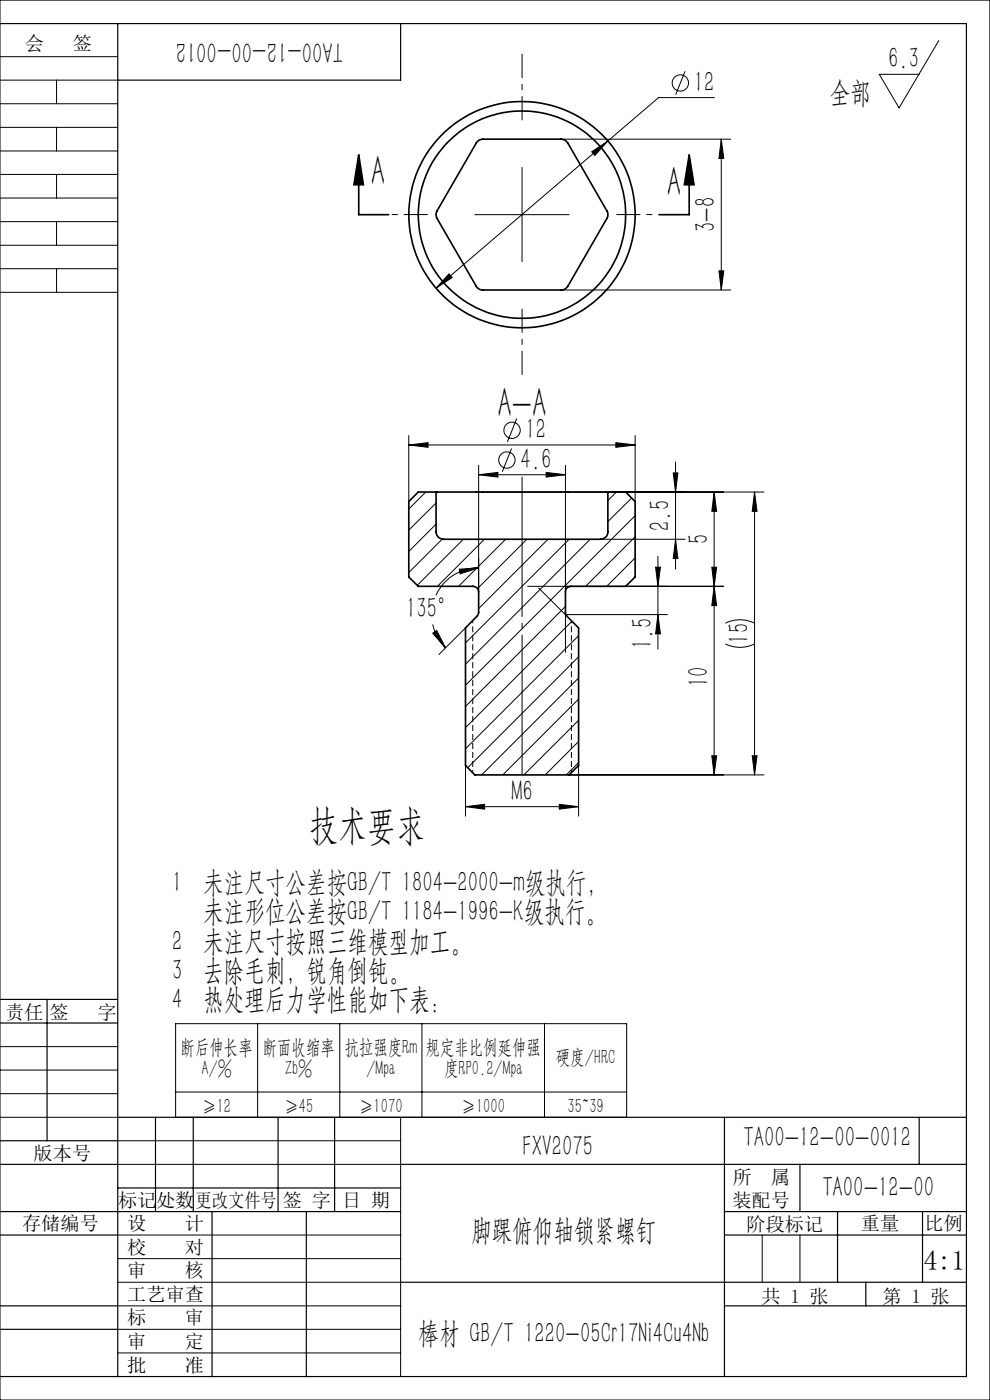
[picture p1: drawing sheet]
<svg xmlns="http://www.w3.org/2000/svg" width="210mm" height="297mm" viewBox="0 0 210 297" stroke-linecap="round" stroke-linejoin="round" font-family="sans-serif">
<g fill="none" stroke="#000" stroke-width=".35">
<path d="M76.1 32.8l1 6.4h-2zM76.1 32.8v12.7h6.3M101.3 30l.3-.3 .8-.2h16.6a1.61 1.61 0 0 1 1.4 .8l8.3 14.4a1.66 1.66 0 0 1 0 1.7l-8.3 14.3a1.68 1.68 0 0 1-1.4 .8h-16.6a1.56 1.56 0 0 1-1.4-.8l-8.3-14.3a1.66 1.66 0 0 1 0-1.7zM146.2 32.8l1 6.4h-2zM146.2 32.8v12.7h-6.4M92.5 104.4h-3.8l-2 2v16l2 2h11.6a1.2 1.2 0 0 1 1.2 1.2v4.4l-.1 .5-2.7 2.7v29.2l2 2h20l2-2v-29.2l-2.7-2.9-.1-4.7a1.15 1.15 0 0 1 1.2-1.2h11.6l2-2v-16l-2-2h-3.8M92.5 104.4v8.4a1.57 1.57 0 0 0 1.6 1.6h33.3a1.57 1.57 0 0 0 1.5-1.6v-8.4M92.5 104.4h36.4"/>
<circle cx="110.7" cy="45.5" r="24"/>
<circle cx="110.7" cy="45.5" r="22"/>
</g>
<g fill="none" stroke="#000" stroke-width=".21">
<path d="M0 12h25M0 17h25M0 0h210v297h-210zM12 17v5M145.3 15.1l-2 5M199.1 8.6l-8.4 14.3-4.2-7.1h8.4M0 22h25M0 27h25M0 32h25M0 37h25M12 27v5M12 37v5"/>
<path d="M110.7 35.5v20M119 29.5h36M125.5 32.2l3.4-2.3-2.7 3.1zM151.6 20.7h-11.9l-47.2 40.4M153 29.5v32M153 29.5l.5 4.1h-1zM0 42h25M0 47h25M0 52h25M0 57h25M12 47v5M12 57v5"/>
<path d="M95.3 58.1l.6 .8-3.4 2.2zM100.7 45.5h20M152.5 57.5h1l-.5 4zM0 62h25M119 61.5h36M86.7 92.4v14M86.7 94.4h48M86.7 94.4l4.1-.5v1zM101.5 98.7v26.9M108.5 95.1l-2 5M109.6 88.8l-2 5M119.9 98.7v26.9"/>
<path d="M130.6 93.9l4.1 .5-4.1 .5zM134.7 92.4v14M143.3 98v22.8M90.3 104.4l-3.6 3.6M92.5 106.7l-5.8 5.8M92.5 111.2l-5.8 5.8M93.8 114.4l-7.1 7.1M98.3 114.4l-9.8 9.8M101 104.4h61.1M101.5 100.7h18.4M101.5 100.7l4.1-.5v1zM102.8 114.4l-10 10"/>
<path d="M107.2 114.4l-9.9 10M111.8 114.4l-10.5 10.5M115.9 100.2l4 .5-4 .5zM116.2 114.4l-14.7 14.7M120.7 114.4l-22 22M125.2 114.4l-26.5 26.5M127.4 114.4h17.9M130.7 104.4l-1.8 1.8M134 105.7l-5.1 5M134.7 109.4l-36 36M134.7 113.9l-10.5 10.5M134.7 118.4l-6 6"/>
<path d="M139.6 118v19.7M142.8 100.3h1l-.5 4.1zM143.3 114.4l.5 4.1h-1zM151.5 104.4v60M151.5 104.4l.5 4.1h-1zM160.1 104.4v60M160.1 104.4l.5 4.1h-1zM91.8 134.3l.8-.5 1.9 3.6zM91.8 132.5l.1 .4a9.8 9.8 0 0 0 2.6 4.5M97.4 120.8l4.1-.3-3.9 1.2zM98.7 133.2l-5.6 5.6M101.5 120.5a9.8 9.8 0 0 0-9 5.8"/>
<path d="M114.3 124.7l6 6M119.9 129.9v8.5M119.9 128.7l-21.2 21.2M119.9 130.4h21.7M121.3 131.8l-22.6 22.6M122.7 134.9l-24 24M122.7 139.3l-23.5 23.6M139.1 120.3h1l-.5 4.1zM139.6 130.4l.5 4.1h-1zM151 120.3h1l-.5 4.1zM151.5 124.4l.5 4.1h-1zM153.5 124.4h-41.6"/>
<path d="M153.9 136.6a6.8 6.8 0 0 0 6.2 0M153.9 132.2a6.8 6.8 0 0 1 6.2 0M122.7 143.8l-20.5 20.6M122.7 148.3l-16.1 16.1M122.7 152.8l-11.6 11.6M122.7 157.3l-7.1 7.1M98.7 171.1l4.1-.5v1.1zM98.7 162.4v10.7M98.7 171.1h24M118.6 170.6l4.1 .5-4.1 .6zM120.7 164.4h41.4M122.7 162.4v10.7"/>
<path d="M122.7 161.8l-2.6 2.6M151 160.3h1l-.5 4.1zM159.6 160.3h1l-.5 4.1zM37.3 217.2h95.6v19.8h-95.6zM54.6 217.2v19.8M72.1 217.2v19.8M89.5 217.2v19.8M115.5 217.2v19.8M0 237h25M0 227h25M0 222h25M0 232h25"/>
<path d="M37.3 231.7h95.6M85 237v55M25 242h60M25 247h60M25 272h60M25 277h60M25 267h60M25 262h60M161.7 262v10M169.7 262v10M25 282h60M25 287h60"/>
<path d="M153.7 292h.1"/>
<circle cx="144.3" cy="17.6" r="1.73"/>
<circle cx="107.5" cy="97.6" r="1.73"/>
<circle cx="108.6" cy="91.3" r="1.73"/>
</g>
<path d="M110.7 101.1v63.3" fill="none" stroke="#000" stroke-width=".21" stroke-dasharray="30.5 1.3 1.3 1.3" stroke-dashoffset=".8" stroke-linecap="butt"/>
<path d="M110.7 25.5v-14.1" fill="none" stroke="#000" stroke-width=".21" stroke-dasharray="30.5 1.3 1.3 1.3" stroke-dashoffset="25.3" stroke-linecap="butt"/>
<path d="M90.7 45.5h-14M130.7 45.5h14M110.7 65.5v14" fill="none" stroke="#000" stroke-width=".21" stroke-dasharray="30.5 1.3 1.3 1.3" stroke-dashoffset="25.4" stroke-linecap="butt"/>
<path d="M100.3 131.6v32.3M121.2 131.6v32.3" fill="none" stroke="#000" stroke-width=".21" stroke-dasharray="1.3 .6" stroke-dashoffset=".7" stroke-linecap="butt"/>
<g fill="none" stroke="#000" stroke-width=".25">
<path d="M0 5h205v287h-205M25 5v287M85 5v12h-60M0 212h25M0 217h25M10 212v30M25 237h180M33 237v20M41 237v20M59 237v20M71 237v20M153.7 237v55"/>
<path d="M195 237v10M0 247h25M0 242h25M0 257h85M25 252h60M45 257v35M65 257v35M85 247h120M153.7 257h51.3M169.7 247v10M177.7 257v15M195.7 257v15"/>
<path d="M0 262h25M0 277h25M85 272h120M153.7 262h51.3M153.7 277h51.3M183.7 272v5M0 282h25"/>
</g>
<g fill="#000">
<path d="M146.2 32.8l1 6.4h-2zM76.1 32.8l1 6.4h-2z"/>
<path d="M153 29.5l.5 4.1h-1zM152.5 57.5h1l-.5 4zM142.8 100.3h1l-.5 4.1zM143.3 114.4l.5 4.1h-1zM151.5 104.4l.5 4.1h-1zM151 120.3h1l-.5 4.1zM160.1 104.4l.5 4.1h-1zM159.6 160.3h1l-.5 4.1zM151.5 124.4l.5 4.1h-1zM151 160.3h1l-.5 4.1z"/>
<path d="M95.3 58.1l-2.8 3 3.4-2.2zM125.5 32.2l.7 .8 2.7-3.1zM97.4 120.8l4.1-.3-3.9 1.2zM91.8 134.3l.8-.5 1.9 3.6zM101.5 100.7l4.1-.5v1zM115.9 100.2l4 .5-4 .5zM86.7 94.4l4.1-.5v1zM130.6 93.9l4.1 .5-4.1 .5z"/>
<path d="M139.6 130.4l.5 4.1h-1zM139.1 120.3h1l-.5 4.1z"/>
<path d="M118.6 170.6l4.1 .5-4.1 .6zM98.7 171.1l4.1-.5v1.1z"/>
</g>
<g font-size="8.8">
<text x="78.7" y="39.3">A</text>
<text x="141.4" y="41.5">A</text>
<text x="105.5" y="88.5">A-A</text>
<text x="65.6" y="178">技术要求</text>
</g>
<g font-size="6.3">
<text x="72.8" y="9" transform="rotate(-180 72.8 9)">TA00-12-00-0012</text>
<text x="188.4" y="14.5">6.3</text>
<text x="147.2" y="19.5">12</text>
<text x="176" y="21.6">全部</text>
<text x="151.8" y="49.3" transform="rotate(-90 151.8 49.3)">3-8</text>
<text x="111.5" y="93.1">12</text>
<text x="110.4" y="99.5">4.6</text>
<text x="142.1" y="112.7" transform="rotate(-90 142.1 112.7)">2.5</text>
<text x="150.3" y="115.5" transform="rotate(-90 150.3 115.5)">5</text>
<text x="86.2" y="131.2">135°</text>
<text x="138.3" y="137.7" transform="rotate(-90 138.3 137.7)">1.5</text>
<text x="158.8" y="136.6" transform="rotate(-90 158.8 136.6)">15</text>
<text x="150.3" y="145.8" transform="rotate(-90 150.3 145.8)">10</text>
<text x="108.5" y="169.9">M6</text>
<text x="36.5" y="189.2">1 未注尺寸公差按GB/T 1804-2000-m级执行，</text>
<text x="43.1" y="195.5">未注形位公差按GB/T 1184-1996-K级执行。</text>
<text x="36.5" y="201.7">2 未注尺寸按照三维模型加工。</text>
<text x="36.5" y="207.9">3 去除毛刺，锐角倒钝。</text>
<text x="36.5" y="214.1">4 热处理后力学性能如下表：</text>
<text x="110.8" y="245.3">FXV2075</text>
<text x="157.7" y="243.4">TA00-12-00-0012</text>
<text x="174.4" y="254">TA00-12-00</text>
<text x="99.9" y="263.2">脚踝俯仰轴锁紧螺钉</text>
<text x="88.7" y="284.8">棒材 GB/T 1220-05Cr17Ni4Cu4Nb</text>
</g>
<text font-size="5.8" x="196" y="269.5">4:1</text>
<g font-size="4.4">
<text x="38.3" y="223.5">断后伸长率</text>
<text x="55.7" y="223.5">断面收缩率</text>
<text x="73.1" y="223.5">抗拉强度Rm</text>
<text x="90.3" y="223.5">规定非比例延伸强</text>
<text x="117.9" y="225.7">硬度/HRC</text>
<text x="42.7" y="228">A/%</text>
<text x="60.5" y="228">Zb%</text>
<text x="77.7" y="228">/Mpa</text>
<text x="94.2" y="228">度RP0.2/Mpa</text>
<text x="42.9" y="236">≥12</text>
<text x="60.3" y="236">≥45</text>
<text x="76.2" y="236">≥1070</text>
<text x="97.9" y="236">≥1000</text>
<text x="120.4" y="236">35~39</text>
</g>
<g font-size="4.1">
<text x="5.3" y="10.6">会</text>
<text x="15.4" y="10.6">签</text>
<text x="1.1" y="216.1">责任</text>
<text x="10.5" y="216.1">签</text>
<text x="20.7" y="216.1">字</text>
<text x="7.1" y="246.1">版本号</text>
<text x="155.4" y="251.1">所</text>
<text x="163.5" y="251.1">属</text>
<text x="25.1" y="256.1">标记</text>
<text x="33.1" y="256.1">处数</text>
<text x="41.5" y="256.1">更改文件号</text>
<text x="60" y="256.1">签 字</text>
<text x="72.6" y="256.1">日 期</text>
<text x="155.4" y="256.1">装配号</text>
<text x="4.7" y="260.9">存储编号</text>
<text x="27" y="260.9">设</text>
<text x="39.2" y="260.9">计</text>
<text x="158.4" y="261.1">阶段标记</text>
<text x="182.6" y="261">重量</text>
<text x="196.1" y="260.9">比例</text>
<text x="27" y="266.1">校</text>
<text x="39.2" y="266.1">对</text>
<text x="27" y="270.9">审</text>
<text x="39.2" y="270.9">核</text>
<text x="27" y="276">工艺审查</text>
<text x="27" y="280.9">标</text>
<text x="39.2" y="280.9">审</text>
<text x="161.6" y="276.4">共 1 张</text>
<text x="187.2" y="276.4">第 1 张</text>
<text x="27" y="286">审</text>
<text x="39.2" y="286">定</text>
<text x="27" y="291">批</text>
<text x="39.2" y="291">准</text>
</g>
</svg>
